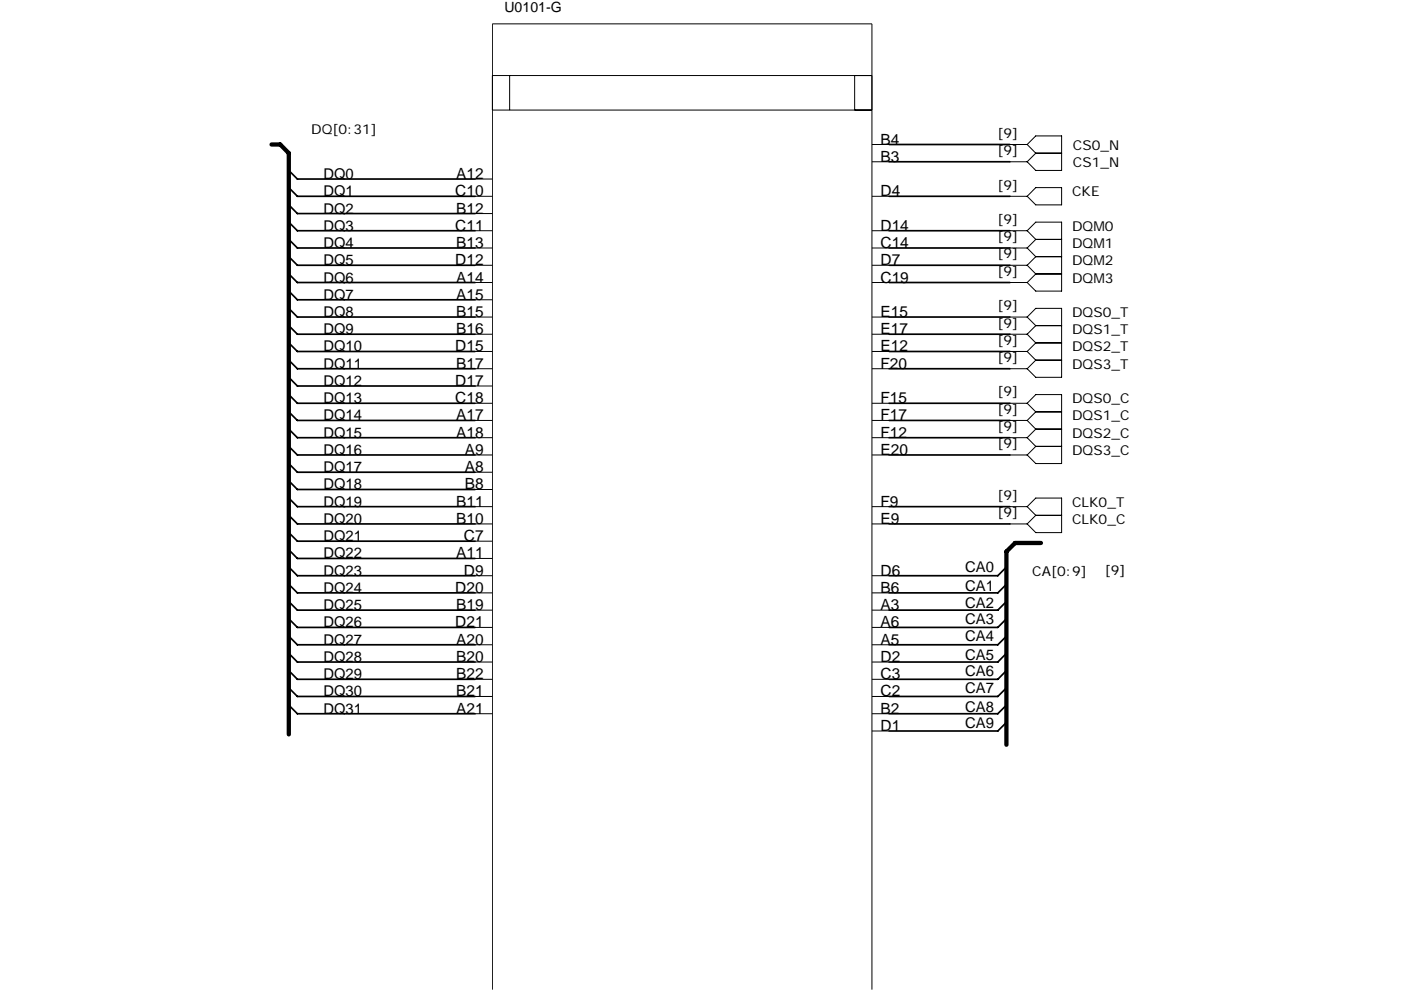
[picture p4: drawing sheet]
<svg xmlns="http://www.w3.org/2000/svg" width="297mm" height="210mm" viewBox="0 0 297 210" stroke-linecap="round" stroke-linejoin="round" font-family="sans-serif">
<g fill="none" stroke="#000" stroke-width=".21">
<path d="M104.4 16h80.5M108.1 16v7.3M181.2 16v7.3M100.7 38h3.7M104.4 23.3h80.5M184.9 30.6h3.6M184.9 34.3h3.6M214.1 30.6h3.7M214.1 34.3h3.7M217.8 30.6l1.8 1.9M217.8 30.6l1.8-1.8h5.5v7.4h-5.5l-1.8-1.9M219.6 32.5h5.5"/>
<path d="M219.6 39.8h5.5v3.7h-5.5l-1.8-1.9zM219.6 32.5l-1.8 1.8M100.7 59.9h3.7M100.7 56.3h3.7M100.7 52.6h3.7M100.7 48.9h3.7M100.7 45.3h3.7M100.7 41.6h3.7M184.9 59.9h3.6M184.9 56.3h3.6M184.9 52.6h3.6M184.9 48.9h3.6"/>
<path d="M184.9 41.6h3.6M214.1 59.9h3.7M214.1 56.3h3.7M214.1 52.6h3.7M214.1 48.9h3.7M214.1 41.6h3.7M217.8 48.9l1.8-1.8h5.5v14.6h-5.5l-1.8-1.8M217.8 48.9l1.8 1.9M217.8 52.6l1.8 1.8M217.8 56.3l1.8 1.8M219.6 50.8h5.5M219.6 54.4h5.5"/>
<path d="M219.6 50.8l-1.8 1.8M219.6 58.1h5.5M219.6 54.4l-1.8 1.9M219.6 58.1l-1.8 1.8M100.7 78.2h3.7M100.7 74.5h3.7M100.7 70.9h3.7M100.7 67.2h3.7M100.7 63.6h3.7M184.9 78.2h3.6M184.9 74.5h3.6M184.9 70.9h3.6"/>
<path d="M184.9 67.2h3.6M214.1 78.2h3.7M214.1 74.5h3.7M214.1 70.9h3.7M214.1 67.2h3.7M217.8 67.2l1.8-1.8h5.5v14.6h-5.5l-1.8-1.8M217.8 67.2l1.8 1.9M217.8 70.9l1.8 1.8M217.8 74.5l1.8 1.9M219.6 69.1h5.5M219.6 72.7h5.5M219.6 69.1l-1.8 1.8"/>
<path d="M219.6 76.4h5.5M219.6 72.7l-1.8 1.8M219.6 76.4l-1.8 1.8M100.7 96.5h3.7M100.7 92.8h3.7M100.7 89.2h3.7M100.7 85.5h3.7M100.7 81.9h3.7M184.9 96.5h3.6M184.9 92.8h3.6M184.9 89.2h3.6M184.9 85.5h3.6"/>
<path d="M214.1 96.5h3.7M214.1 92.8h3.7M214.1 89.2h3.7M214.1 85.5h3.7M217.8 85.5l1.8-1.8h5.5v14.6h-5.5l-1.8-1.8M217.8 85.5l1.8 1.9M217.8 89.2l1.8 1.8M217.8 92.8l1.8 1.9M219.6 87.4h5.5M219.6 91h5.5M219.6 87.4l-1.8 1.8M219.6 94.7h5.5"/>
<path d="M219.6 91l-1.8 1.8M219.6 94.7l-1.8 1.8M100.7 118.4h3.7M100.7 114.8h3.7M100.7 111.1h3.7M100.7 107.5h3.7M100.7 103.8h3.7M100.7 100.2h3.7M184.9 111.1h3.6M184.9 107.5h3.6M214.1 111.1h3.7M214.1 107.5h3.7"/>
<path d="M217.8 107.5l1.8-1.9h5.5v7.4h-5.5l-1.8-1.9M217.8 107.5l1.8 1.8M219.6 109.3h5.5M219.6 109.3l-1.8 1.8M100.7 136.8h3.7M100.7 133.1h3.7M100.7 129.4h3.7M100.7 125.8h3.7M100.7 122.1h3.7M184.9 136.8h3.6M184.9 133.1h3.6M184.9 129.4h3.6"/>
<path d="M184.9 125.8h3.6M184.9 122.1h3.6M100.7 151.4h3.7M100.7 147.7h3.7M100.7 144.1h3.7M100.7 140.4h3.7M184.9 151.4h3.6M184.9 147.7h3.6M184.9 144.1h3.6M184.9 140.4h3.6M184.9 155h3.6M104.4 209.9v-204.8h80.5v204.8"/>
</g>
<g fill="none" stroke="#000" stroke-width=".36">
<path d="M61.2 36.2l1.9 1.8h37.6M61.2 39.8l1.9 1.8h37.6M188.5 30.6h25.6M188.5 34.3h25.6M61.2 47.1l1.9 1.8h37.6M61.2 58.1l1.9 1.8h37.6M61.2 54.4l1.9 1.9h37.6M61.2 50.8l1.9 1.8h37.6M61.2 43.5l1.9 1.8h37.6M188.5 48.9h25.6M188.5 59.9h25.6M188.5 56.3h25.6"/>
<path d="M188.5 52.6h25.6M188.5 41.6h25.6M61.2 65.4l1.9 1.8h37.6M61.2 76.4l1.9 1.8h37.6M61.2 69.1l1.9 1.8h37.6M61.2 72.7l1.9 1.8h37.6M61.2 61.7l1.9 1.9h37.6M188.5 67.2h25.6M188.5 78.2h25.6M188.5 70.9h25.6M188.5 74.5h25.6M61.2 91l1.9 1.8h37.6"/>
<path d="M61.2 83.7l1.9 1.8h37.6M61.2 87.4l1.9 1.8h37.6M61.2 94.7l1.9 1.8h37.6M61.2 80l1.9 1.9h37.6M61.2 98.3l1.9 1.9h37.6M188.5 92.8h25.6M188.5 85.5h25.6M188.5 89.2h25.6M188.5 96.5h25.6M61.2 116.6l1.9 1.8h37.6M61.2 109.3l1.9 1.8h37.6M61.2 105.6l1.9 1.9h37.6"/>
<path d="M61.2 113l1.9 1.8h37.6M61.2 102l1.9 1.8h37.6M188.5 111.1h25.6M188.5 107.5h25.6M61.2 120.3l1.9 1.8h37.6M61.2 123.9l1.9 1.9h37.6M61.2 134.9l1.9 1.9h37.6M61.2 131.3l1.9 1.8h37.6M61.2 127.6l1.9 1.8h37.6M61.2 138.6l1.9 1.8h37.6M213.4 120.3l-1.8 1.8h-23.1M213.4 123.9l-1.8 1.9h-23.1"/>
<path d="M213.4 134.9l-1.8 1.9h-23.1M213.4 131.3l-1.8 1.8h-23.1M213.4 127.6l-1.8 1.8h-23.1M213.4 138.6l-1.8 1.8h-23.1M61.2 145.9l1.9 1.8h37.6M61.2 142.2l1.9 1.9h37.6M61.2 149.6l1.9 1.8h37.6M213.4 153.2l-1.8 1.8h-23.1M213.4 145.9l-1.8 1.8h-23.1M213.4 142.2l-1.8 1.9h-23.1M213.4 149.6l-1.8 1.8h-23.1"/>
</g>
<path d="M57.6 30.6h1.8l1.8 1.9v123.3M220.7 115.2h-5.5l-1.8 1.8v41" fill="none" stroke="#000" stroke-width=".91"/>
<g font-size="3.3">
<text x="186.7" y="30.6">B4</text>
<text x="186.7" y="34.3">B3</text>
<text x="96.5" y="41.6">C10</text>
<text x="96.7" y="38">A12</text>
<text x="186.7" y="41.6">D4</text>
<text x="96.7" y="45.3">B12</text>
<text x="96.5" y="48.9">C11</text>
<text x="96.7" y="52.6">B13</text>
<text x="186.7" y="48.9">D14</text>
<text x="186.7" y="52.6">C14</text>
<text x="96.5" y="56.3">D12</text>
<text x="96.7" y="59.9">A14</text>
<text x="186.7" y="56.3">D7</text>
<text x="186.7" y="59.9">C19</text>
<text x="96.7" y="63.6">A15</text>
<text x="96.7" y="70.9">B16</text>
<text x="96.7" y="67.2">B15</text>
<text x="186.7" y="67.2">E15</text>
<text x="186.7" y="70.9">E17</text>
<text x="96.5" y="74.5">D15</text>
<text x="186.7" y="74.5">E12</text>
<text x="96.5" y="81.9">D17</text>
<text x="96.7" y="78.2">B17</text>
<text x="186.7" y="78.2">F20</text>
<text x="96.5" y="85.5">C18</text>
<text x="96.7" y="89.2">A17</text>
<text x="186.7" y="85.5">F15</text>
<text x="186.7" y="89.2">F17</text>
<text x="96.7" y="92.8">A18</text>
<text x="186.7" y="92.8">F12</text>
<text x="98.5" y="100.2">A8</text>
<text x="98.5" y="96.5">A9</text>
<text x="186.7" y="96.5">E20</text>
<text x="96.7" y="107.5">B11</text>
<text x="98.5" y="103.8">B8</text>
<text x="186.7" y="107.5">F9</text>
<text x="96.7" y="111.1">B10</text>
<text x="186.7" y="111.1">E9</text>
<text x="96.7" y="118.4">A11</text>
<text x="98.4" y="114.8">C7</text>
<text x="96.5" y="125.8">D20</text>
<text x="98.4" y="122.1">D9</text>
<text x="186.7" y="122.1">D6</text>
<text x="186.7" y="125.8">B6</text>
<text x="96.7" y="129.4">B19</text>
<text x="186.7" y="129.4">A3</text>
<text x="96.5" y="133.1">D21</text>
<text x="96.7" y="136.8">A20</text>
<text x="186.7" y="133.1">A6</text>
<text x="186.7" y="136.8">A5</text>
<text x="96.7" y="140.4">B20</text>
<text x="186.7" y="140.4">D2</text>
<text x="96.7" y="147.7">B21</text>
<text x="96.7" y="144.1">B22</text>
<text x="186.7" y="144.1">C3</text>
<text x="186.7" y="147.7">C2</text>
<text x="96.7" y="151.4">A21</text>
<text x="186.7" y="151.4">B2</text>
<text x="186.7" y="155">D1</text>
</g>
<g font-size="3.1">
<text x="68.6" y="38">DQ0</text>
<text x="68.6" y="41.6">DQ1</text>
<text x="68.6" y="45.3">DQ2</text>
<text x="68.6" y="48.9">DQ3</text>
<text x="68.6" y="52.6">DQ4</text>
<text x="68.6" y="56.3">DQ5</text>
<text x="68.6" y="59.9">DQ6</text>
<text x="68.6" y="63.6">DQ7</text>
<text x="68.6" y="67.2">DQ8</text>
<text x="68.6" y="70.9">DQ9</text>
<text x="68.6" y="74.5">DQ10</text>
<text x="68.6" y="78.2">DQ11</text>
<text x="68.6" y="81.9">DQ12</text>
<text x="68.6" y="85.5">DQ13</text>
<text x="68.6" y="89.2">DQ14</text>
<text x="68.6" y="92.8">DQ15</text>
<text x="68.6" y="100.2">DQ17</text>
<text x="68.6" y="96.5">DQ16</text>
<text x="68.6" y="103.8">DQ18</text>
<text x="68.6" y="107.5">DQ19</text>
<text x="68.6" y="111.1">DQ20</text>
<text x="68.6" y="118.4">DQ22</text>
<text x="68.6" y="114.8">DQ21</text>
<text x="68.6" y="122.1">DQ23</text>
<text x="68.6" y="125.8">DQ24</text>
<text x="204.6" y="125.4">CA1</text>
<text x="204.6" y="121.4">CA0</text>
<text x="68.6" y="129.4">DQ25</text>
<text x="204.6" y="129.1">CA2</text>
<text x="68.6" y="136.8">DQ27</text>
<text x="68.6" y="133.1">DQ26</text>
<text x="204.6" y="136">CA4</text>
<text x="204.6" y="132.4">CA3</text>
<text x="68.6" y="140.4">DQ28</text>
<text x="204.6" y="143.3">CA6</text>
<text x="204.6" y="140">CA5</text>
<text x="68.6" y="147.7">DQ30</text>
<text x="68.6" y="144.1">DQ29</text>
<text x="204.6" y="147">CA7</text>
<text x="68.6" y="151.4">DQ31</text>
<text x="204.6" y="154.3">CA9</text>
<text x="204.6" y="151">CA8</text>
</g>
<text font-size="3" x="107" y="2.5">U0101-G</text>
<g font-size="2.9">
<text x="66" y="28.5">DQ[0:31]</text>
<text x="211.5" y="29.2">[9]</text>
<text x="211.5" y="32.9">[9]</text>
<text x="227.5" y="31.7">CS0_N</text>
<text x="227.5" y="35.4">CS1_N</text>
<text x="211.5" y="40.2">[9]</text>
<text x="227.3" y="41.6">CKE</text>
<text x="211.5" y="47.5">[9]</text>
<text x="211.5" y="51.2">[9]</text>
<text x="227.3" y="48.9">DQM0</text>
<text x="227.3" y="52.6">DQM1</text>
<text x="211.5" y="54.8">[9]</text>
<text x="211.5" y="58.5">[9]</text>
<text x="227.3" y="56.3">DQM2</text>
<text x="227.3" y="59.9">DQM3</text>
<text x="211.5" y="65.8">[9]</text>
<text x="211.5" y="69.5">[9]</text>
<text x="227.3" y="67.2">DQS0_T</text>
<text x="227.3" y="70.9">DQS1_T</text>
<text x="211.5" y="73.1">[9]</text>
<text x="211.5" y="76.8">[9]</text>
<text x="227.3" y="74.5">DQS2_T</text>
<text x="227.3" y="78.2">DQS3_T</text>
<text x="211.5" y="84.1">[9]</text>
<text x="211.5" y="87.8">[9]</text>
<text x="227.3" y="85.5">DQS0_C</text>
<text x="227.3" y="89.2">DQS1_C</text>
<text x="211.5" y="91.4">[9]</text>
<text x="211.5" y="95.1">[9]</text>
<text x="227.3" y="92.8">DQS2_C</text>
<text x="227.3" y="96.5">DQS3_C</text>
<text x="211.5" y="106">[9]</text>
<text x="227.3" y="107.5">CLK0_T</text>
<text x="211.5" y="109.7">[9]</text>
<text x="227.3" y="111.1">CLK0_C</text>
<text x="218.9" y="122.1">CA[0:9]</text>
<text x="234.2" y="122">[9]</text>
</g>
</svg>
